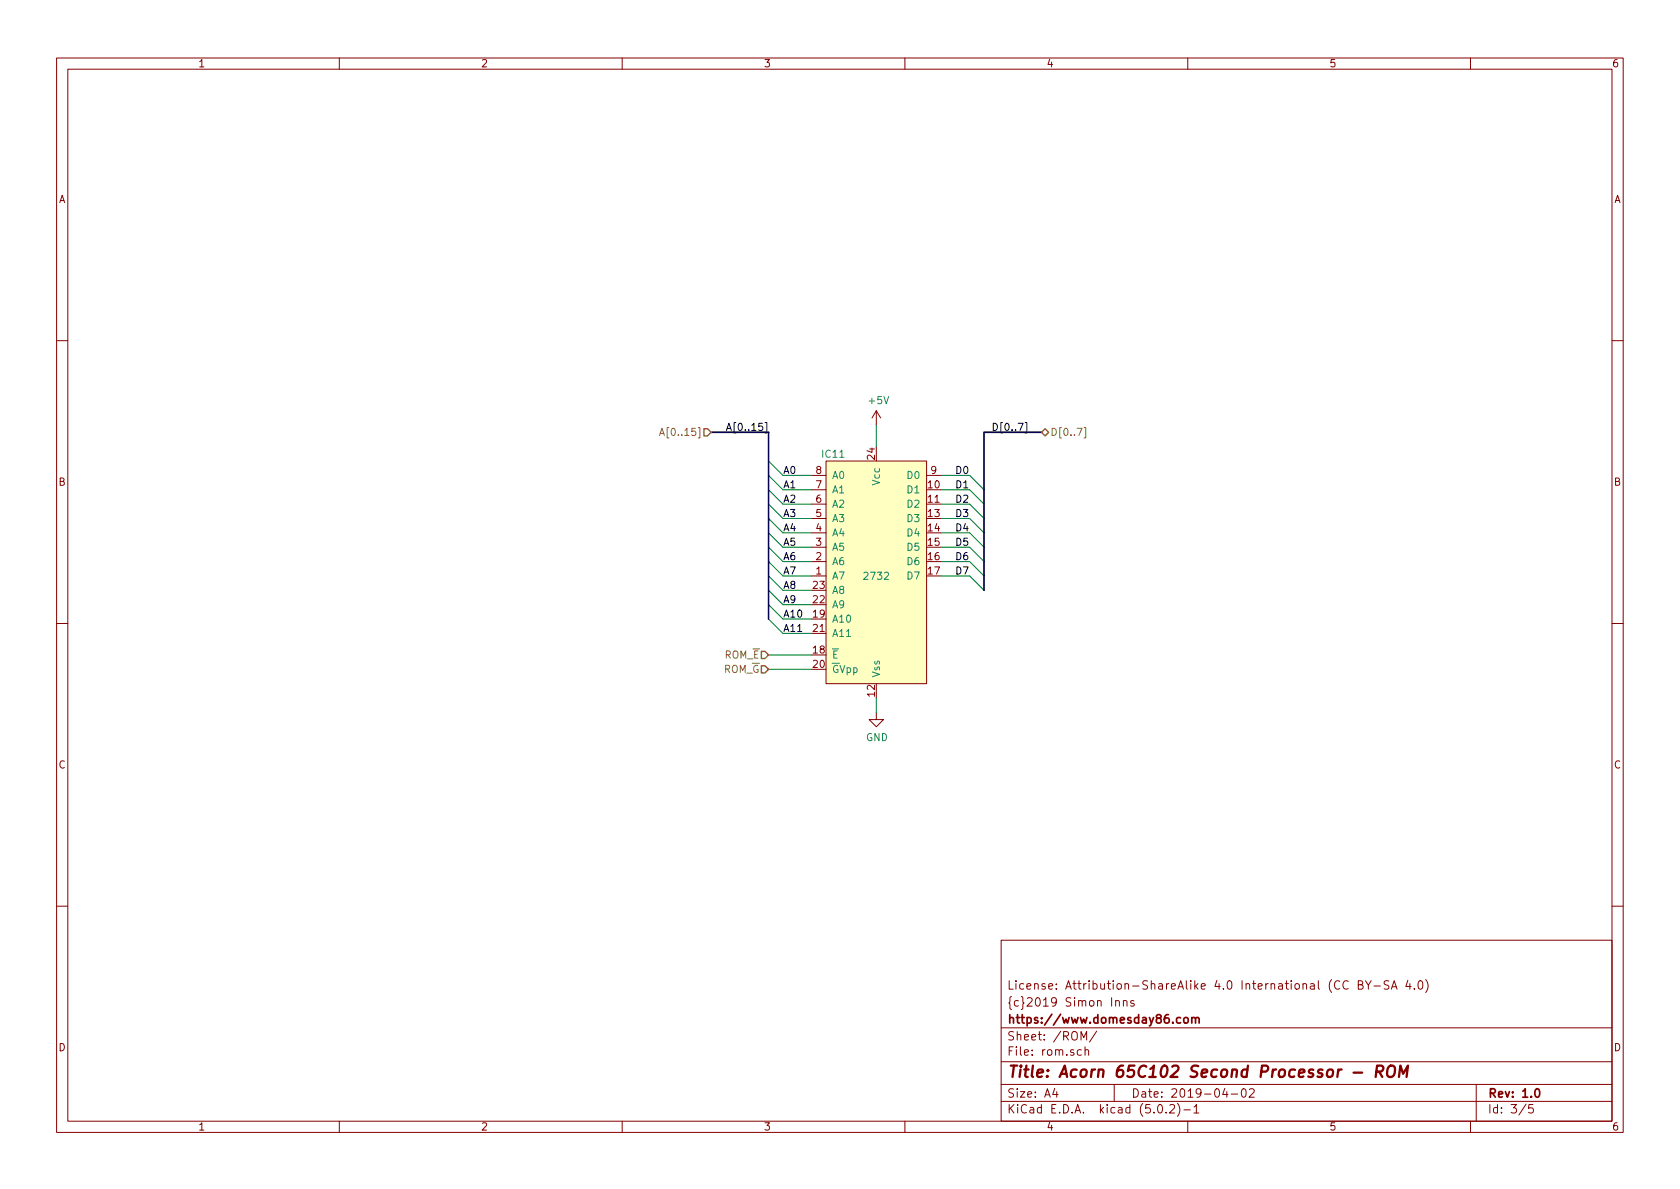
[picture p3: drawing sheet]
<svg xmlns="http://www.w3.org/2000/svg" width="297mm" height="210mm" viewBox="0 0 297 210" stroke-linecap="round" stroke-linejoin="round" font-family="sans-serif">
<g fill="none" stroke="#840000" stroke-width=".18">
<path d="M10 10.3h277v189.9h-277zM12 12.2h273v186.1h-273zM60 10.3v1.9M110 10.3v1.9M160 10.3v1.9M210 10.3v1.9M260 10.3v1.9M10 60.2h2M154.9 72.6l-.7 1.3M154.9 72.6v2.6M154.9 72.6l.8 1.3M285 60.2h2"/>
<path d="M143.5 99.3h2.5M143.5 96.8h2.5M143.5 94.2h2.5M143.5 91.7h2.5M143.5 89.1h2.5M143.5 86.6h2.5M143.5 84.1h2.5M146 81.5h17.8v39.4h-17.8zM163.8 84.1h2.6M10 110.3h2M143.5 101.8h2.5M285 110.3h2"/>
<path d="M154.9 126v1.2h1.3l-1.3 1.3-1.2-1.3h1.2M10 160.2h2M177 166.3h108v32h-108zM197.3 177.1v-.1a.37 .37 0 0 1 .6 .1v.8M197.3 176.9v1M198.6 177.1l.2-.2 .4 .1 .1 .9M198.6 176.9v1M200.5 177a.37 .37 0 0 0-.6 .1l.1 .3 .5 .1 .1 .1-.3 .3-.4-.1M238.4 173.6a.7 .7 0 0 0-.9 .2 .7 .7 0 0 0 .1 .9 .55 .55 0 0 0 .8 .1M240.2 174.1l.7-.1v-.3l-.1-.2-.6-.1v1.5h.5l.3-.3a.41 .41 0 0 0-.4-.5M241.4 173.4l.5 .8 .5-.8M241.9 174.2v.7"/>
<path d="M242.9 174.4h1.2M245.6 173.5l-.6-.1-.3 .3 .1 .3 .7 .4v.4l-.2 .1-.6-.1M246 174.9l.5-1.5 .5 1.5M246.2 174.5h.7M248.9 173.3l-.3 1.1h.9M249.3 173.9v1M250.1 174.8v.1M250.9 173.6l.3-.2a.94 .94 0 0 1 0 1.5l-.4-.3-.1-.6zM252.1 173.2a1.71 1.71 0 0 1 0 2.3M285 160.2h2M60 198.3v1.9M110 198.3v1.9"/>
<path d="M160 198.3v1.9M177 194.8h108M177 191.8h108M177 187.8h108M177 181.8h108M186.5 192.5l-.4 1h1M186.8 193v1M191.1 183.9v-1.5l.5 1.1 .5-1.1v1.5M191.2 185.7l-.4-.1-.3 .3 .1 .6 .2 .1 .4-.1M191.8 185.7l.2-.1 .4 .1 .1 .9M191.8 185.1v1.5M193.9 182.3l-1.3 2"/>
<path d="M197 191.8v3M204.8 195.5l.4-.2a.94 .94 0 0 1 0 1.5 .79 .79 0 0 1-.4-1.3zM206.2 196.7v.1M206.8 195.5l.2-.2h.4l.2 .2 .1 .3-.1 .2-.8 .8h.9M208.2 195.1a1.71 1.71 0 0 1 0 2.3M209.3 196.3h1.2M210 198.3v1.9M211.1 195.8l.4-.5v1.5M211.1 196.8h.9M216.6 192.5l-.4 1h.9M216.9 193v1M217.7 193.5h1.1"/>
<path d="M219.6 192.7l.4-.2a.94 .94 0 0 1 0 1.5 .82 .82 0 0 1-.4-1.3zM220.9 192.7l.2-.2h.4l.2 .2 .1 .3-1 1h1M260 198.3v1.9M261 191.8v6.5M269.8 195.2l-1.2 2M271 195.3h-.7v.7l.2-.1 .5 .1 .1 .2-.1 .5-.2 .1-.5-.1"/>
</g>
<path d="M210.7 179.9v1M208.7 180l-.4-.1-.3 .3 .1 .6 .2 .1 .4-.1M209.4 180.1l.2-.2 .4 .2 .1 .5-.1 .2-.4 .1-.2-.1zM210.7 180.1l.1-.1a.37 .37 0 0 1 .6 .1v.8M211.4 180.1l.2-.2 .3 .1 .1 .9M271.5 192.7l.2-.2a.81 .81 0 0 1 .6 .6 .81 .81 0 0 1-.3 .8l-.1 .1a.79 .79 0 0 1-.4-1.3z" fill="none" stroke="#840000" stroke-width=".3"/>
<path d="M239.3 189.7h1.5M243.4 189.5h.7a.56 .56 0 0 0 .5-.5 .56 .56 0 0 0-.4-.6h-.7l-.3 2M243.8 189.5l.6 .9M245.5 188.7a.66 .66 0 0 1 1.1 0 1.43 1.43 0 0 1-.6 1.7l-.6-.1a1.49 1.49 0 0 1 .1-1.6zM247.3 190.4l.3-2 .5 1.5 .8-1.5-.2 2" fill="none" stroke="#840000" stroke-width=".41"/>
<path d="M146 81.5h17.8v39.4h-17.8z" fill="#ffffc2" stroke="#ffffc2" stroke-width=".18"/>
<g fill="none" stroke="#008400" stroke-width=".18">
<path d="M154.9 75.2v3.8M135.9 99.3l2.5 2.5h5.1M135.9 81.5l2.5 2.6h5.1M135.9 84.1l2.5 2.5h5.1M135.9 86.6l2.5 2.5h5.1M135.9 89.1l2.5 2.6h5.1M135.9 91.7l2.5 2.5h5.1M135.9 94.2l2.5 2.6h5.1M135.9 96.8l2.5 2.5h5.1M166.4 84.1h5l2.6 2.5M166.4 86.6h5l2.6 2.5M166.4 89.1h5l2.6 2.6"/>
<path d="M166.4 91.7h5l2.6 2.5M166.4 94.2h5l2.6 2.6M166.4 96.8h5l2.6 2.5M166.4 99.3h5l2.6 2.5M135.9 104.4l2.5 2.5h5.1M135.9 106.9l2.5 2.6h5.1M135.9 101.8l2.5 2.6h5.1M135.9 109.5l2.5 2.5h5.1M135.9 118.4h7.6M135.9 115.8h7.6M166.4 101.8h5l2.6 2.6M154.9 123.4v2.6"/>
</g>
<path d="M125.7 76.4h10.2v33.1M184.1 76.4h-10.1v28" fill="none" stroke="#000084" stroke-width=".3"/>
<path d="M135.3 74.7h.3v1.8h-.3M181.3 74.7h.3v1.8h-.3" fill="none" stroke="#000" stroke-width=".18"/>
<path d="M116.6 77l.4-1.3 .5 1.3M116.7 76.7h.6M191.7 75.6h.3v1.8h-.3" fill="none" stroke="#848400" stroke-width=".18"/>
<path d="M124.5 75.8h.6l.6 .6-.6 .7h-.6zM184.1 76.4l.7-.6 .6 .6-.6 .7zM134.6 115.2h.7l.6 .6-.6 .7h-.7zM134.6 117.7h.7l.6 .7-.6 .6h-.7z" fill="none" stroke="#848400" stroke-width=".25"/>
<text font-size="2.8" fill="#840000" x="178" y="190.5">Title: Acorn 65C102 Second Processor - ROM</text>
<g font-size="2.1" fill="#840000">
<text x="178" y="178">{c}2019 Simon Inns</text>
<text x="178" y="175">License: Attribution-ShareAlike 4.0 International (CC BY-SA 4.0)</text>
<text x="178" y="184">Sheet: /ROM/</text>
<text x="178" y="181">https://www.domesday86.com</text>
<text x="178" y="186.7">File: rom.sch</text>
<text x="178" y="196.9">KiCad E.D.A. kicad (5.0.2)-1</text>
<text x="178" y="194.1">Size: A4</text>
<text x="200" y="194.1">Date: 2019-04-02</text>
<text x="263" y="194.1">Rev: 1.0</text>
<text x="263" y="196.9">Id: 3/5</text>
</g>
<g font-size="1.8" fill="#840000">
<text x="35" y="11.9">1</text>
<text x="85" y="11.9">2</text>
<text x="135" y="11.9">3</text>
<text x="185" y="11.9">4</text>
<text x="235" y="11.9">5</text>
<text x="285" y="11.9">6</text>
<text x="10.4" y="35.9">A</text>
<text x="285.4" y="35.9">A</text>
<text x="144.3" y="83.8">8</text>
<text x="154.7" y="81.2" transform="rotate(-90 154.7 81.2)">24</text>
<text x="164.6" y="83.8">9</text>
<text x="10.4" y="85.9">B</text>
<text x="144.3" y="88.9">6</text>
<text x="144.3" y="86.4">7</text>
<text x="164.1" y="86.4">10</text>
<text x="164.1" y="88.9">11</text>
<text x="285.4" y="85.9">B</text>
<text x="144.3" y="94">4</text>
<text x="144.3" y="91.4">5</text>
<text x="164.1" y="91.4">13</text>
<text x="164.1" y="94">14</text>
<text x="144.3" y="101.6">1</text>
<text x="144.3" y="99.1">2</text>
<text x="144.3" y="96.5">3</text>
<text x="164.1" y="96.5">15</text>
<text x="164.1" y="99.1">16</text>
<text x="164.1" y="101.6">17</text>
<text x="143.8" y="106.7">22</text>
<text x="143.8" y="104.1">23</text>
<text x="143.8" y="109.2">19</text>
<text x="143.8" y="111.8">21</text>
<text x="143.8" y="115.6">18</text>
<text x="143.8" y="118.1">20</text>
<text x="154.7" y="123.1" transform="rotate(-90 154.7 123.1)">12</text>
<text x="10.4" y="135.9">C</text>
<text x="285.4" y="135.9">C</text>
<text x="10.4" y="185.9">D</text>
<text x="285.4" y="185.9">D</text>
<text x="35" y="199.9">1</text>
<text x="85" y="199.9">2</text>
<text x="135" y="199.9">3</text>
<text x="185" y="199.9">4</text>
<text x="235" y="199.9">5</text>
<text x="285" y="199.9">6</text>
</g>
<g font-size="1.8" fill="#008484">
<text x="153.7" y="71.5">+5V</text>
<text x="145.5" y="80.9">IC11</text>
<text x="147.1" y="89.8">A2</text>
<text x="147.1" y="87.2">A1</text>
<text x="147.1" y="84.7">A0</text>
<text x="155.6" y="85.7" transform="rotate(-90 155.6 85.7)">Vcc</text>
<text x="160.6" y="87.2">D1</text>
<text x="160.6" y="89.8">D2</text>
<text x="160.6" y="84.7">D0</text>
<text x="147.1" y="94.9">A4</text>
<text x="147.1" y="92.3">A3</text>
<text x="160.6" y="92.3">D3</text>
<text x="160.6" y="94.9">D4</text>
<text x="147.1" y="99.9">A6</text>
<text x="147.1" y="97.4">A5</text>
<text x="160.6" y="97.4">D5</text>
<text x="160.6" y="99.9">D6</text>
<text x="147.1" y="102.5">A7</text>
<text x="147.1" y="107.6">A9</text>
<text x="147.1" y="105">A8</text>
<text x="153" y="102.5">2732</text>
<text x="160.6" y="102.5">D7</text>
<text x="147.1" y="110.1">A10</text>
<text x="147.1" y="112.6">A11</text>
<text x="147.1" y="116.5">E</text>
<text x="147.1" y="119">GVpp</text>
<text x="155.6" y="119.9" transform="rotate(-90 155.6 119.9)">Vss</text>
<text x="153.1" y="131.1">GND</text>
</g>
<g font-size="1.8" fill="#848400">
<text x="117.8" y="77.1">A[0..15]</text>
<text x="185.7" y="77.1">D[0..7]</text>
<text x="127.9" y="119">ROM_G</text>
<text x="128.1" y="116.5">ROM_E</text>
</g>
<g font-size="1.8">
<text x="128.3" y="76.2">A[0..15]</text>
<text x="175.3" y="76.2">D[0..7]</text>
<text x="138.4" y="83.8">A0</text>
<text x="169.2" y="83.8">D0</text>
<text x="138.4" y="86.4">A1</text>
<text x="138.4" y="88.9">A2</text>
<text x="169.2" y="86.4">D1</text>
<text x="169.2" y="88.9">D2</text>
<text x="138.4" y="91.4">A3</text>
<text x="138.4" y="94">A4</text>
<text x="169.2" y="91.4">D3</text>
<text x="169.2" y="94">D4</text>
<text x="138.4" y="101.6">A7</text>
<text x="138.4" y="96.5">A5</text>
<text x="138.4" y="99.1">A6</text>
<text x="169.2" y="96.5">D5</text>
<text x="169.2" y="99.1">D6</text>
<text x="169.2" y="101.6">D7</text>
<text x="138.4" y="106.7">A9</text>
<text x="138.4" y="104.1">A8</text>
<text x="138.4" y="109.2">A10</text>
<text x="138.4" y="111.8">A11</text>
</g>
</svg>
